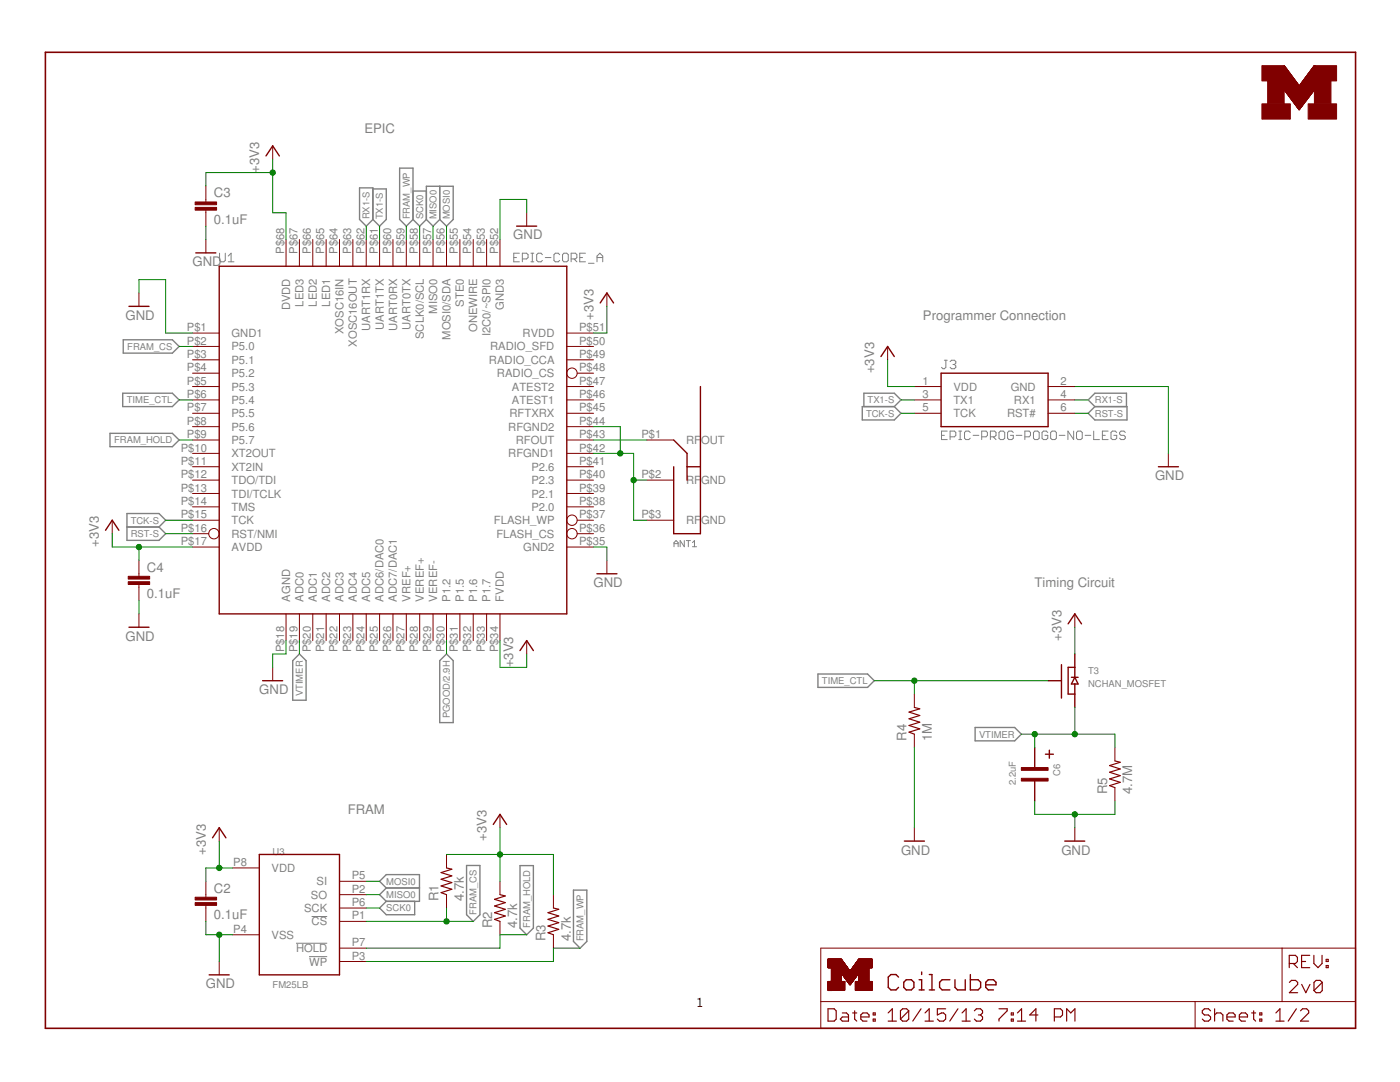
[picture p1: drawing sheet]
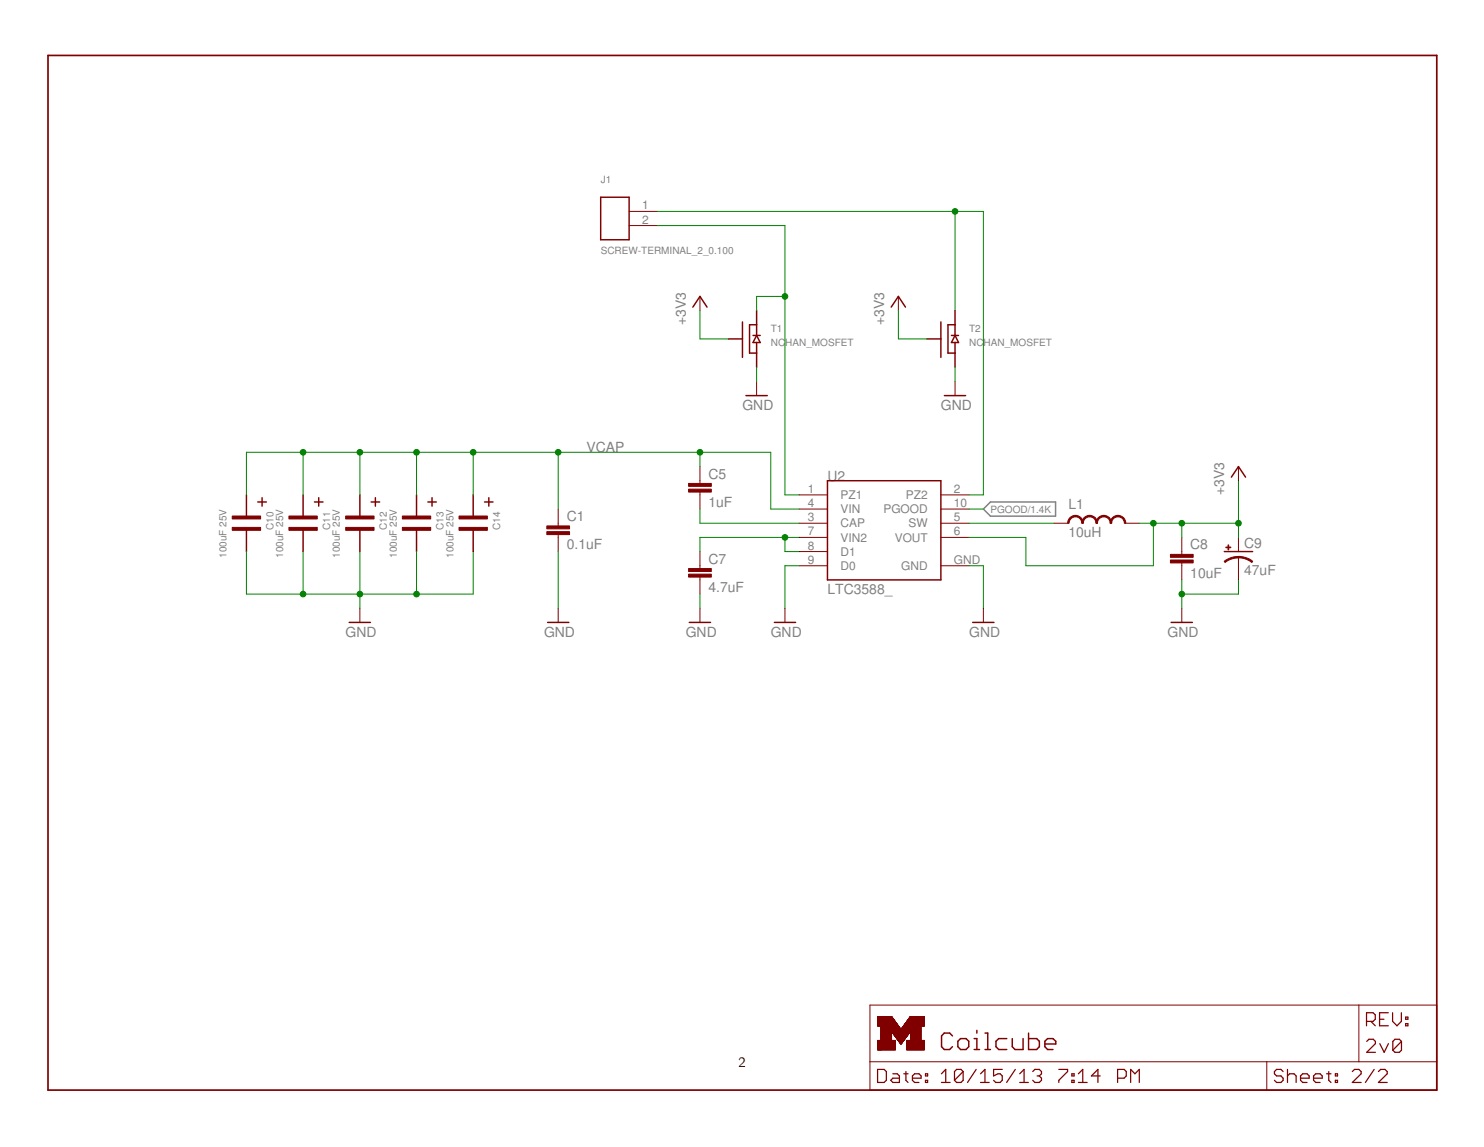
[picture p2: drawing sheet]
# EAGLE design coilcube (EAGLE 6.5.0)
REV: 2v0; TITLE: Coilcube

## Sheet 1 of 2: EPIC & Programmer
FRAME1 (LETTER_L): HEIGHT: 8.5in; WIDTH: 11in

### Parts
ANT1  PIFA-2.4GHZ  [PIFA-2.4GHZ]
C2  0.1uF  C-EUC0603  [C0603]
C3  0.1uF  C-EUC0603  [C0603]
C4  0.1uF  C-EUC0603  [C0603]
C6  2.2uF  CAP_POLEA1MM5  [CPOL_EEA_1MM5]
J3  EPIC-PROG-POGO-NO-LEGS  [TC2030-IDC-NL]
R1  4.7k  R-US_R0603  [R0603]
R2  4.7k  R-US_R0603  [R0603]
R3  4.7k  R-US_R0603  [R0603]
R4  1M  R-US_R0603  [R0603]
R5  4.7M  R-US_R0603  [R0603]
T3  NCHAN_MOSFET  [NCHAN_MOSFET]
U1  EPIC-CORE_A  [EPIC-LCC68]
U3  FM25LB  [SOIC_8]
U$1  UMICH_SOLID_MEDIUM  [UMICH_SOLID_200MIL]

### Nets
+3V3: C2.1 C3.1 C4.1 J3.1(VDD) R1.2 R2.2 R3.2 T3.D U1.P$17(AVDD) U1.P$34(FVDD) U1.P$51(RVDD) U1.P$68(DVDD) U3.P8(VDD) ; also sheet 2
FRAM_CS: R1.1 U1.P$2(P5.0) U3.P1(!CS)
FRAM_HOLD: R2.1 U1.P$9(P5.7) U3.P7(!HOLD)
FRAM_WP: R3.1 U1.P$59(UART0TX) U3.P3(!WP)
GND: C2.2 C3.2 C4.2 C6.- J3.2(GND) R4.1 R5.1 U1.P$1(GND1) U1.P$18(AGND) U1.P$35(GND2) U1.P$52(GND3) U3.P4(VSS) ; also sheet 2
MISO0: U1.P$57(MISO0) U3.P2(SO)
MOSI0: U1.P$56(MOSI0/SDA) U3.P5(SI)
N$1: ANT1.P$1(RFOUT) U1.P$43(RFOUT)
PGOOD: U1.P$30(P1.2) ; also sheet 2
RFGND: ANT1.P$2(RFGND) ANT1.P$3(RFGND) U1.P$42(RFGND1) U1.P$44(RFGND2)
RST-S: J3.6(RST#) U1.P$16(RST/NMI)
RX1-S: J3.4(RX1) U1.P$62(UART1RX)
SCK0: U1.P$58(SCLK0/SCL) U3.P6(SCK)
TCK-S: J3.5(TCK) U1.P$15(TCK)
TIME_CTL: R4.2 T3.G U1.P$6(P5.4)
TX1-S: J3.3(TX1) U1.P$61(UART1TX)
VTIMER: C6.+ R5.2 T3.S U1.P$19(ADC0)
Unconnected: U1.P$3(P5.1) U1.P$4(P5.2) U1.P$5(P5.3) U1.P$7(P5.5) U1.P$8(P5.6) U1.P$10(XT2OUT) U1.P$11(XT2IN) U1.P$12(TDO/TDI) U1.P$13(TDI/TCLK) U1.P$14(TMS) U1.P$20(ADC1) U1.P$21(ADC2) U1.P$22(ADC3) U1.P$23(ADC4) U1.P$24(ADC5) U1.P$25(ADC6/DAC0) U1.P$26(ADC7/DAC1) U1.P$27(VREF+) U1.P$28(VEREF+) U1.P$29(VEREF-) U1.P$31(P1.5) U1.P$32(P1.6) U1.P$33(P1.7) U1.P$36(FLASH_CS) U1.P$37(FLASH_WP) U1.P$38(P2.0) U1.P$39(P2.1) U1.P$40(P2.3) U1.P$41(P2.6) U1.P$45(RFTXRX) U1.P$46(ATEST1) U1.P$47(ATEST2) U1.P$48(RADIO_CS) U1.P$49(RADIO_CCA) U1.P$50(RADIO_SFD) U1.P$53(I2C0/~SPI0) U1.P$54(ONEWIRE) U1.P$55(STE0) U1.P$60(UART0RX) U1.P$63(XOSC16OUT) U1.P$64(XOSC16IN) U1.P$65(LED1) U1.P$66(LED2) U1.P$67(LED3)

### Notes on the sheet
- EPIC
- Programmer Connection
- Timing Circuit
- FRAM

## Sheet 2 of 2: Power Supply
FRAME5 (LETTER_L): HEIGHT: 8.5in; WIDTH: 11in

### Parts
C1  0.1uF  C-EUC0603  [C0603]
C5  1uF  C-EUC0603  [C0603]
C7  4.7uF  C-EUC0603  [C0603]
C8  10uF  C-EUC1206  [C1206]
C9  47uF  CAP_POL1206  [EIA3216]
C10  100uF 25V  2917_CAP_POL  [2917_CAP_POL]
C11  100uF 25V  2917_CAP_POL  [2917_CAP_POL]
C12  100uF 25V  2917_CAP_POL  [2917_CAP_POL]
C13  100uF 25V  2917_CAP_POL  [2917_CAP_POL]
C14  100uF 25V  2917_CAP_POL  [2917_CAP_POL]
J1  SCREW-TERMINAL_2_0.100  [CONN_BLOCK_2]
L1  10uH  INDUCTOR1210  [1210]
T1  NCHAN_MOSFET  [NCHAN_MOSFET]
T2  NCHAN_MOSFET  [NCHAN_MOSFET]
U2  LTC3588_  [MSOP-10-GNDPAD]

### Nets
+3V3: C8.1 C9.A(+) L1.2 T1.G T2.G U2.6(VOUT) ; also sheet 1
GND: C1.2 C7.2 C8.2 C9.C(-) C10.- C11.- C12.- C13.- C14.- T1.S T2.S U2.9(D0) U2.GND ; also sheet 1
N$20: L1.1 U2.5(SW)
N$22: C5.2 U2.3(CAP)
PGOOD: U2.10(PGOOD) ; also sheet 1
PZ1: J1.2 T1.D U2.1(PZ1)
PZ2: J1.1 T2.D U2.2(PZ2)
VCAP: C1.1 C5.1 C10.+ C11.+ C12.+ C13.+ C14.+ U2.4(VIN)
VIN2: C7.1 U2.7(VIN2) U2.8(D1)

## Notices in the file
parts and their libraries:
SparkFun-PowerIC: Licensing: CC v3.0 Share-Alike You are welcome to use this library for commercial purposes.
